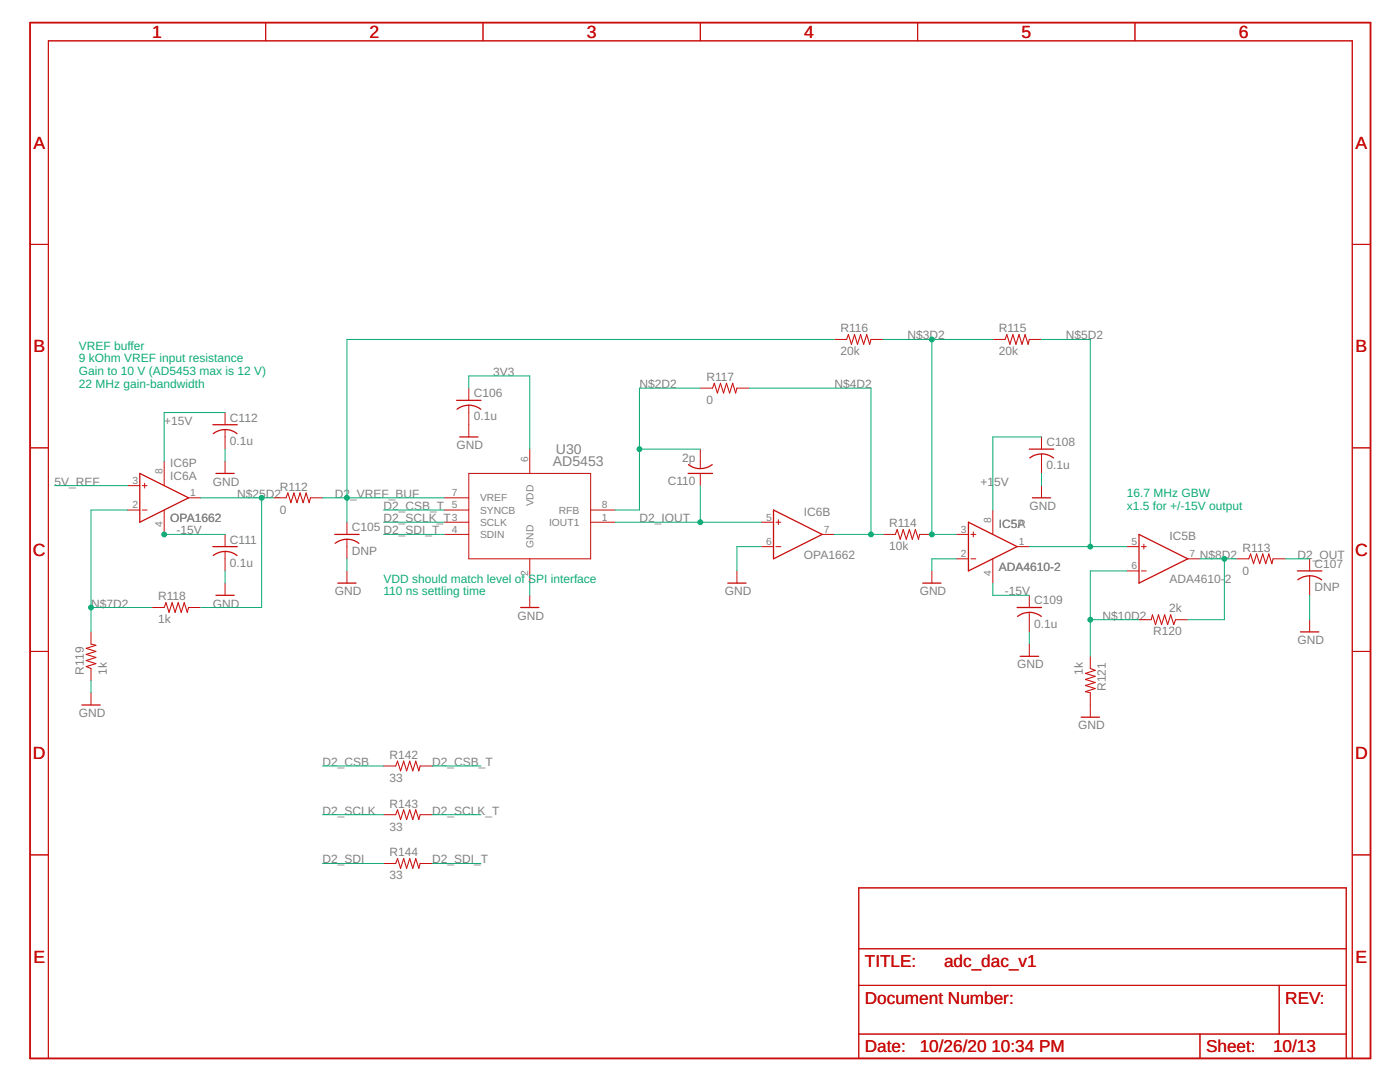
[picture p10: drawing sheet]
<svg xmlns="http://www.w3.org/2000/svg" width="279mm" height="216mm" viewBox="0 0 279 216" stroke-linecap="round" stroke-linejoin="round" font-family="sans-serif">
<g fill="none" stroke="#c90d0c" stroke-width=".25">
<path d="M91.1 79.9h4.9M27.9 94.5l9.7 4.8-9.7 4.9zM42.5 84.8h4.8M42.6 86.5a3.8 3.8 0 0 1 4.7 0M43.1 94.5h3.6M91.7 87.2h3.7M93.6 80.8l1 .2 1.3 .7M93.6 80.9l-1 .1-1.4 .7M137.3 94.5h4.9M137.4 92.7a3.9 3.9 0 0 0 4.7 0M205.4 89.6h4.9M206 99.3h3.7"/>
<path d="M207.9 90.6l1 .1 1.3 .7M207.9 90.6l-1.5 .3-.9 .5M42.5 109.1h4.8M43.1 118.8h3.6M44.9 110l1 .2 1.4 .6M44.9 110l-1 .2-1.3 .6M66.8 106.6h4.9M67.4 116.4h3.7M69.2 107.6l1.1 .1 1.3 .7M69.2 107.6l-1 .1-1.3 .7M145.2 116.4h3.7M154.4 101.8l9.7 4.8-9.7 4.9z"/>
<path d="M184.1 116.4h3.7M193.3 104.2l9.7 4.9-9.7 4.8zM227.3 106.6l9.7 4.9-9.7 4.9zM258.9 113.9h4.9M259 115.7a3.9 3.9 0 0 1 4.8 0M103.9 121.2h3.6M203 121.2h4.9M203.1 123a3.8 3.8 0 0 1 4.7 0M203.6 131h3.7M259.5 126.1h3.7M16.3 140.7h3.7M215.8 143.1h3.6"/>
</g>
<g fill="none" stroke="#c90d0c" stroke-width=".2">
<path d="M53 4.5v3.6M96.4 4.5v3.6M139.8 4.5v3.6M183.1 4.5v3.6M226.5 4.5v3.6M6 48.8h3.7M269.9 48.8h3.6M93.6 77.4v2.5M139.8 77.4h2.4M147.1 77.4h2.4M166.5 67.7h2.5M173.8 67.7h2.5"/>
<path d="M198.1 67.7h2.5M205.4 67.7h2.5M6 89.4h3.7M25.5 96.9h2.4M28.4 96.9h1M28.9 96.4v1M32.8 92.1v4.8M37.6 99.3h2.5M44.9 82.3v2.5M44.9 85.7v3.9M44.9 92.1v2.4M54.7 99.3h2.4"/>
<path d="M62 99.3h2.4M88.7 99.3h4.9M93.6 80.9v6.3M93.6 94.5h24.3v17h-24.3zM105.7 89.6v4.9M139.8 89.6v3.9M139.8 94.5v2.4M207.9 87.2v2.4M207.9 90.6v3.9M207.9 96.9v2.4M269.9 89.4h3.6M25.5 101.8h2.4"/>
<path d="M28.4 101.8h1M32.8 101.8v4.8M44.9 106.6v2.5M44.9 110v3.9M44.9 116.4v2.4M69.2 104.2v2.4M69.2 107.6v3.9M69.2 113.9v2.5M88.7 106.6h4.9M88.7 101.8h4.9M88.7 104.2h4.9M105.7 111.5v4.9"/>
<path d="M105.7 118.8v2.4M117.9 101.8h4.8M117.9 104.2h4.8M147.1 113.9v2.5M151.9 109.1h2.5M151.9 104.2h2.5M154.9 109.1h.9M154.9 104.2h.9M155.3 103.7v1M164.1 106.6h2.4M176.3 106.6h2.4M183.5 106.6h2.5"/>
<path d="M186 113.9v2.5M190.8 111.5h2.5M190.8 106.6h2.5M193.8 111.5h.9M193.8 106.6h.9M194.2 106.2v.9M198.1 101.8v4.8M198.1 111.5v4.9M203 109.1h2.4M205.4 118.8v2.4M224.9 109.1h2.4M224.9 113.9h2.4"/>
<path d="M227.8 109.1h1M227.8 113.9h1M228.3 108.6v1M237 111.5h2.5M246.8 111.5h2.4M254.1 111.5h2.4M261.4 111.5v2.4M261.4 114.9v3.9M6 130h3.7M18.2 126.1v2.4M18.2 133.4v2.4M18.2 138.2v2.5"/>
<path d="M30.3 121.2h2.5M37.6 121.2h2.5M205.4 122.2v3.9M205.4 128.5v2.5M217.6 131v2.4M217.6 138.2v4.9M227.3 123.7h2.4M234.6 123.7h2.4M261.4 123.7v2.4M269.9 130h3.6M76.5 152.8h2.5M83.8 152.8h2.5"/>
<path d="M6 170.6h3.7M76.5 162.6h2.5M76.5 172.3h2.5M83.8 162.6h2.5M83.8 172.3h2.5M171.4 177.2h97.3v34h-97.3zM269.9 170.6h3.6M171.4 196.6h97.3M171.4 189.3h97.3M255.3 196.6v9.7M9.7 211.2v-203.1h260.2v203.1M171.4 206.3h97.3"/>
<path d="M239.5 206.3v4.9"/>
</g>
<g fill="none" stroke="#c90d0c" stroke-width=".21">
<path d="M142.2 77.4l.4-.9 .6 1.9 .6-1.9 .6 1.9 .6-1.9 .6 1.9 .6-1.9 .6 1.9 .3-1M169 67.7l.3-.9 .6 1.9 .6-1.9 .6 1.9 .6-1.9 .7 1.9 .6-1.9 .6 1.9 .2-1M200.6 67.7l.3-.9 .6 1.9 .6-1.9 .7 1.9 .6-1.9 .6 1.9 .6-1.9 .6 1.9 .2-1M57.1 99.3l.3-.9 .7 1.9 .6-1.9 .6 1.9 .6-1.9 .6 1.9 .6-1.9 .6 1.9 .3-1M178.7 106.6l.3-.9 .7 1.9 .6-1.9 .6 1.9 .6-1.9 .6 1.9 .6-1.9 .6 1.9 .2-1M249.2 111.5l.4-1 .6 2 .6-2 .6 2 .6-2 .6 2 .6-2 .6 2 .3-1M18.2 128.5l.9 .3-1.9 .6 1.9 .6-1.9 .6 1.9 .6-1.9 .6 1.9 .6-1.9 .6 1 .4M32.8 121.2l.3-1 .6 2 .7-2 .5 2 .7-2 .6 2 .6-2 .6 2 .2-1M217.6 133.4l1 .4-2 .6 2 .6-2 .6 2 .6-2 .6 2 .6-2 .6 1 .2M229.7 123.7l.3-1 .6 1.9 .6-1.9 .6 1.9 .6-1.9 .6 1.9 .6-1.9 .7 1.9 .3-.9M79 152.8l.3-.9 .6 1.9 .7-1.9 .6 1.9 .6-1.9 .6 1.9 .6-1.9 .6 1.9 .2-1M79 172.3l.3-1 .6 2 .7-2 .6 2 .6-2 .6 2 .6-2 .6 2 .2-1"/>
<path d="M79 162.6l.3-1 .6 1.9 .7-1.9 .6 1.9 .6-1.9 .6 1.9 .6-1.9 .6 1.9 .2-.9"/>
</g>
<path d="M6 4.5h267.5v206.7h-267.5z" fill="none" stroke="#c90d0c" stroke-width=".3"/>
<g fill="none" stroke="#0dab76" stroke-width=".2">
<path d="M93.6 77.4v-2.4h12.1v14.6M139.8 77.4h-12.2v24.4h-4.9M149.5 77.4h24.3v29.2M166.5 67.7h-97.3v36.5M176.3 67.7h21.8M186 67.7v38.9h4.8M207.9 67.7h9.7v41.4M10.9 96.9h14.6M40.1 99.3h14.6M44.9 82.3h-12.1v9.8M44.9 89.6v2.5M52.2 99.3v21.9h-12.1"/>
<path d="M64.4 99.3h24.3M127.6 89.6h12.2M139.8 96.9v7.3M207.9 87.2h-9.8v14.6M207.9 94.5v2.4M25.5 101.8h-7.3v24.3M32.8 106.6h12.1M44.9 113.9v2.5M69.2 111.5v2.4M76.5 106.6h12.2M76.5 101.8h12.2M76.5 104.2h12.2"/>
<path d="M105.7 116.4v2.4M122.7 104.2h29.2M151.9 109.1h-4.8v4.8M166.5 106.6h9.8M190.8 111.5h-4.8v2.4M198.1 116.4v2.4h7.3M205.4 109.1h19.5M224.9 113.9h-7.3v17.1M239.5 111.5h7.3M244.3 111.5v12.2h-7.3M256.5 111.5h4.9M261.4 118.8v4.9"/>
<path d="M18.2 135.8v2.4M18.2 121.2h12.1M205.4 126.1v2.4M217.6 123.7h9.7M64.4 152.8h12.1M86.3 152.8h9.7M64.4 162.6h12.1M64.4 172.3h12.1M86.3 162.6h9.7M86.3 172.3h9.7"/>
</g>
<g fill="#0dab76" stroke="#0dab76" stroke-width=".2">
<circle cx="32.8" cy="106.6" r=".49"/>
<circle cx="52.2" cy="99.3" r=".49"/>
<circle cx="18.2" cy="121.2" r=".49"/>
<circle cx="69.2" cy="99.3" r=".49"/>
<circle cx="139.8" cy="104.2" r=".49"/>
<circle cx="127.6" cy="89.6" r=".49"/>
<circle cx="173.8" cy="106.6" r=".49"/>
<circle cx="186" cy="67.7" r=".49"/>
<circle cx="186" cy="106.6" r=".49"/>
<circle cx="217.6" cy="109.1" r=".49"/>
<circle cx="244.3" cy="111.5" r=".49"/>
<circle cx="217.6" cy="123.7" r=".49"/>
</g>
<g font-size="3.5" fill="#c90d0c">
<text x="30.4" y="7.6">1</text>
<text x="73.7" y="7.6">2</text>
<text x="117.1" y="7.6">3</text>
<text x="160.5" y="7.6">4</text>
<text x="203.8" y="7.6">5</text>
<text x="247.2" y="7.6">6</text>
<text x="6.7" y="29.7">A</text>
<text x="270.5" y="29.7">A</text>
<text x="6.7" y="70.3">B</text>
<text x="270.5" y="70.3">B</text>
<text x="6.6" y="110.9">C</text>
<text x="270.4" y="110.9">C</text>
<text x="6.6" y="151.5">D</text>
<text x="270.4" y="151.5">D</text>
<text x="6.7" y="192.1">E</text>
<text x="270.5" y="192.1">E</text>
</g>
<g font-size="3.4" fill="#c90d0c">
<text x="172.6" y="193">TITLE:</text>
<text x="188.4" y="193">adc_dac_v1</text>
<text x="172.6" y="200.3">Document Number:</text>
<text x="256.5" y="200.3">REV:</text>
<text x="172.6" y="210">Date:</text>
<text x="183.5" y="210">10/26/20</text>
<text x="197.8" y="210">10:34 PM</text>
<text x="240.7" y="210">Sheet:</text>
<text x="254.1" y="210">10/13</text>
</g>
<g font-size="2.8" fill="#808080">
<text x="110.3" y="93">AD5453</text>
<text x="110.9" y="90.6">U30</text>
</g>
<g font-size="2.4" fill="#0dab76">
<text x="15.7" y="69.8">VREF buffer</text>
<text x="15.7" y="72.3">9 kOhm VREF input resistance</text>
<text x="15.7" y="74.9">Gain to 10 V (AD5453 max is 12 V)</text>
<text x="15.7" y="77.5">22 MHz gain-bandwidth</text>
<text x="224.9" y="99.2">16.7 MHz GBW</text>
<text x="224.9" y="101.8">x1.5 for +/-15V output</text>
<text x="76.5" y="116.2">VDD should match level of SPI interface</text>
<text x="76.5" y="118.8">110 ns settling time</text>
</g>
<g font-size="2.4" fill="#808080">
<text x="167.7" y="70.9">20k</text>
<text x="167.7" y="66.3">R116</text>
<text x="181.1" y="67.7">N$3D2</text>
<text x="199.4" y="70.9">20k</text>
<text x="199.4" y="66.3">R115</text>
<text x="212.7" y="67.7">N$5D2</text>
<text x="98.4" y="75">3V3</text>
<text x="127.6" y="77.5">N$2D2</text>
<text x="141" y="76">R117</text>
<text x="166.5" y="77.5">N$4D2</text>
<text x="94.5" y="83.9">0.1u</text>
<text x="94.5" y="79.3">C106</text>
<text x="141" y="80.6">0</text>
<text x="32.8" y="84.7">+15V</text>
<text x="45.9" y="88.8">0.1u</text>
<text x="45.9" y="84.1">C112</text>
<text x="91.1" y="89.6">GND</text>
<text x="208.8" y="89">C108</text>
<text x="34" y="95.7">IC6A</text>
<text x="34" y="93.3">IC6P</text>
<text x="136.1" y="92.2">2p</text>
<text x="208.8" y="93.6">0.1u</text>
<text x="10.9" y="96.9">5V_REF</text>
<text x="42.5" y="96.9">GND</text>
<text x="47.4" y="99.3">N$25D2</text>
<text x="55.9" y="97.9">R112</text>
<text x="66.8" y="99.3">D2</text>
<text x="69.9" y="99.3">_VREF_BUF</text>
<text x="76.5" y="101.8">D2_CSB_T</text>
<text x="133.2" y="96.8">C110</text>
<text x="195.7" y="96.9">+1</text>
<text x="198.4" y="96.9">5V</text>
<text x="205.4" y="101.8">GND</text>
<text x="34" y="104.2">OPA1662</text>
<text x="35.2" y="106.6">-15V</text>
<text x="55.9" y="102.5">0</text>
<text x="70.2" y="106">C105</text>
<text x="76.5" y="104.2">D2_SCLK_T</text>
<text x="76.5" y="106.6">D2_SDI_T</text>
<text x="127.6" y="104.2">D2_IOUT</text>
<text x="160.4" y="103">IC6B</text>
<text x="177.5" y="105.2">R114</text>
<text x="199.4" y="105.4">IC5A</text>
<text x="199.4" y="105.4">IC5P</text>
<text x="233.4" y="107.8">IC5B</text>
<text x="45.9" y="113.1">0.1u</text>
<text x="45.9" y="108.5">C111</text>
<text x="70.2" y="110.6">DNP</text>
<text x="160.4" y="111.5">OPA1662</text>
<text x="177.5" y="109.8">10k</text>
<text x="199.4" y="113.9">ADA4610-2</text>
<text x="239.5" y="111.5">N$8D2</text>
<text x="248" y="110.1">R113</text>
<text x="258.9" y="111.5">D2_OUT</text>
<text x="262.3" y="113.3">C107</text>
<text x="31.5" y="119.8">R118</text>
<text x="66.8" y="118.8">GND</text>
<text x="144.6" y="118.8">GND</text>
<text x="183.5" y="118.8">GND</text>
<text x="200.6" y="118.8">-15V</text>
<text x="233.4" y="116.4">ADA4610-</text>
<text x="244.4" y="116.4">2</text>
<text x="248" y="114.7">0</text>
<text x="262.3" y="117.9">DNP</text>
<text x="18.2" y="121.2">N$7D2</text>
<text x="31.5" y="124.4">1k</text>
<text x="42.5" y="121.2">GND</text>
<text x="103.3" y="123.7">GND</text>
<text x="206.4" y="125.2">0.1u</text>
<text x="206.4" y="120.6">C109</text>
<text x="220" y="123.7">N$10D2</text>
<text x="233.3" y="122.2">2k</text>
<text x="230.1" y="126.8">R120</text>
<text x="258.9" y="128.5">GND</text>
<text x="16.7" y="134.6" transform="rotate(-90 16.7 134.6)">R119</text>
<text x="21.3" y="134.6" transform="rotate(-90 21.3 134.6)">1k</text>
<text x="203" y="133.4">GND</text>
<text x="216.1" y="134.7" transform="rotate(-90 216.1 134.7)">1k</text>
<text x="220.7" y="137.9" transform="rotate(-90 220.7 137.9)">R121</text>
<text x="15.7" y="143.1">GND</text>
<text x="215.2" y="145.5">GND</text>
<text x="64.4" y="152.8">D2_CSB</text>
<text x="77.8" y="156">33</text>
<text x="77.8" y="151.4">R142</text>
<text x="86.3" y="152.8">D2_CSB_T</text>
<text x="77.8" y="161.1">R143</text>
<text x="64.4" y="162.6">D2_SCLK</text>
<text x="77.8" y="165.7">33</text>
<text x="86.3" y="162.6">D2_SCLK_T</text>
<text x="64.4" y="172.3">D2_SDI</text>
<text x="77.8" y="170.9">R144</text>
<text x="86.3" y="172.3">D2_SDI_T</text>
<text x="77.8" y="175.5">33</text>
</g>
<g font-size="2.1" fill="#808080">
<text x="32.4" y="94.7" transform="rotate(-90 32.4 94.7)">8</text>
<text x="105.4" y="92.2" transform="rotate(-90 105.4 92.2)">6</text>
<text x="26.4" y="96.6">3</text>
<text x="26.4" y="101.4">2</text>
<text x="38" y="99">1</text>
<text x="90.2" y="101.4">5</text>
<text x="90.2" y="99">7</text>
<text x="95.8" y="100.1">VREF</text>
<text x="106.5" y="101.1" transform="rotate(-90 106.5 101.1)">VDD</text>
<text x="120.1" y="101.4">8</text>
<text x="32.4" y="105.2" transform="rotate(-90 32.4 105.2)">4</text>
<text x="90.2" y="103.9">3</text>
<text x="90.2" y="106.3">4</text>
<text x="95.8" y="104.9">SCLK</text>
<text x="95.8" y="107.4">SDIN</text>
<text x="95.8" y="102.5">SYNCB</text>
<text x="109.6" y="104.9">IOUT1</text>
<text x="111.5" y="102.5">RFB</text>
<text x="120.1" y="103.9">1</text>
<text x="152.9" y="103.9">5</text>
<text x="164.4" y="106.3">7</text>
<text x="191.8" y="106.3">3</text>
<text x="197.8" y="104.4" transform="rotate(-90 197.8 104.4)">8</text>
<text x="106.5" y="109.3" transform="rotate(-90 106.5 109.3)">GND</text>
<text x="152.9" y="108.7">6</text>
<text x="191.8" y="111.2">2</text>
<text x="203.3" y="108.7">1</text>
<text x="225.8" y="108.7">5</text>
<text x="225.8" y="113.6">6</text>
<text x="237.4" y="111.2">7</text>
<text x="105.4" y="114.9" transform="rotate(-90 105.4 114.9)">2</text>
<text x="197.8" y="114.9" transform="rotate(-90 197.8 114.9)">4</text>
</g>
</svg>
